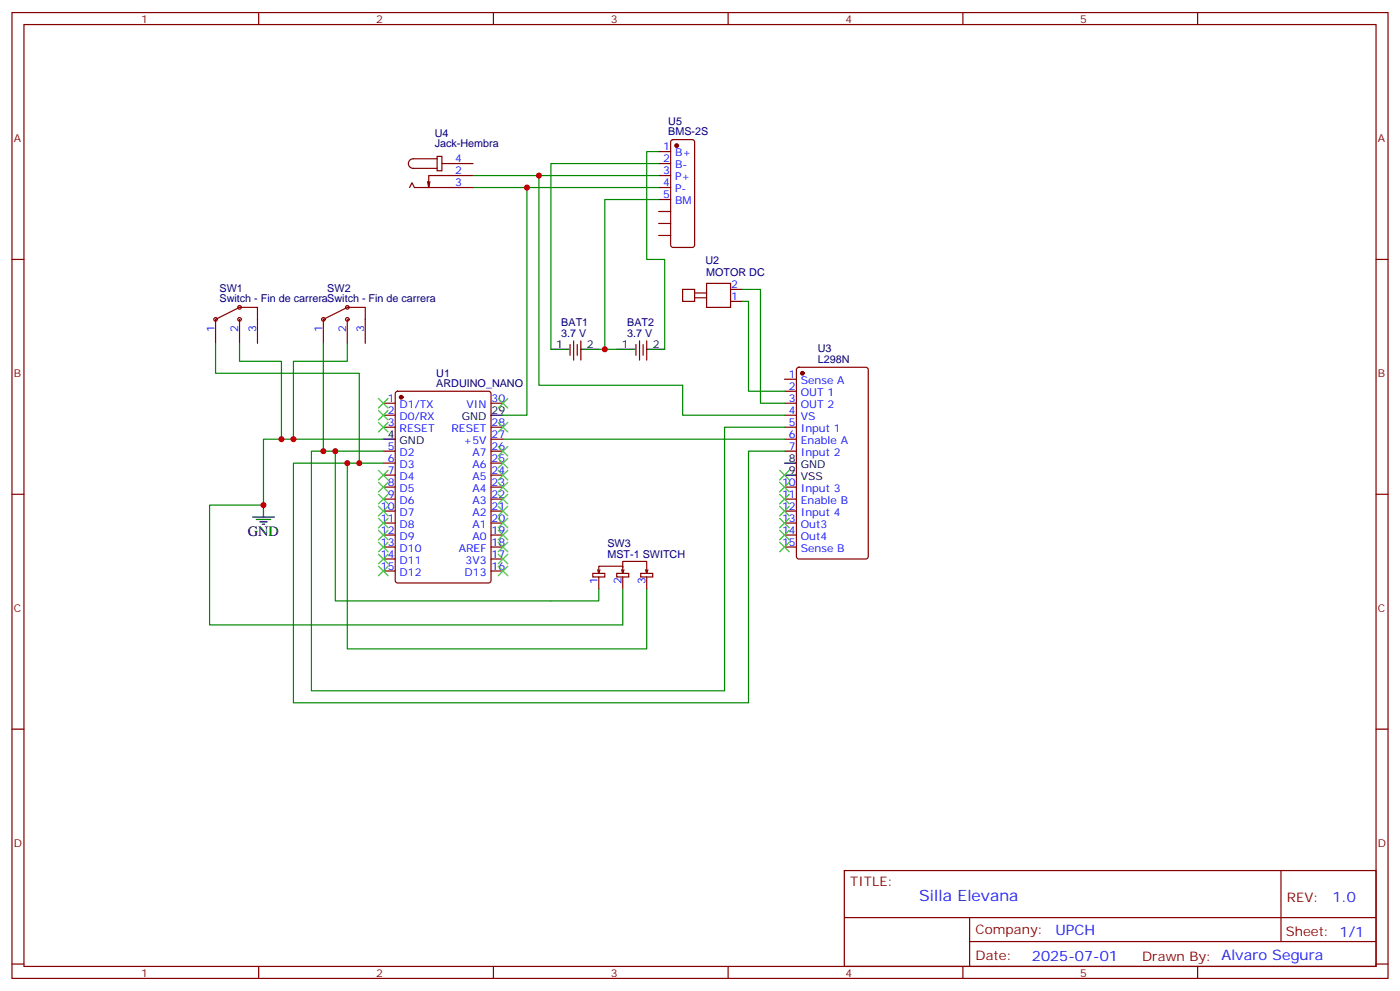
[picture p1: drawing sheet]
<svg xmlns="http://www.w3.org/2000/svg" width="412mm" height="292mm" viewBox="0 0 412 292" stroke-linecap="round" stroke-linejoin="round" font-family="sans-serif">
<g fill="none" stroke="#870000" stroke-width=".35">
<path d="M3.5 3.7h405.4v284.3h-405.4zM7.1 7.2h398.2v277.3h-398.2zM76.2 3.7v3.5M145.3 3.7v3.5M214.5 3.7v3.5M283.6 3.7v3.5M352.8 3.7v3.5M120.6 55.2l.8-1.4 .7 1.4h17.2M126.6 53.4l-.3 1.8M128.8 46h1.4v4.3h-1.4zM128.8 46.7h-7.1a1.41 1.41 0 0 0-1.4 1.5 1.41 1.41 0 0 0 1.4 1.4h7.1M130.2 48.2h9.1"/>
<path d="M139.3 51.7h-13v3.5l-.4-1.8M194 44.6h3.6M194 48.2h3.6M194 51.7h3.6M194 55.2h3.6M194 58.7h3.6M197.8 41.3l.5-.2h5.6l.5 .2 .2 .5v30.3l-.2 .5-.5 .2h-5.6l-.5-.2-.2-.5v-30.3zM3.5 76.4h3.6M194 62.3h3.6M194 65.8h3.6M194 69.3h3.6M405.3 76.4h3.6"/>
<path d="M63.5 94v7.1M70.6 94v7.1M75.8 94v7.1M95.2 94v7.1M102.3 94v7.1M107.6 94v7.1M215.2 88.7h3.5M215.2 85.2h3.5M112.9 118.7h3.5M116.7 115.4l.4-.2h26.8l.7 .4v55.3l-.4 .7h-27.1l-.6-.4-.1-55.3zM144.6 118.7h3.6M167.9 101.4v3.2"/>
<path d="M169 100.4v5.6M170 101.4v3.2M171.1 100.4v5.6M187.3 101.4v3.2M188.4 100.4v5.6M189.4 101.4v3.2M190.5 100.4v5.6M231.1 118.7h3.5M231.1 111.7h3.5M231.1 115.2h3.5M234.8 108.3l.5-.2h19.8l.6 .5 .1 55.3-.5 .6-20 .1-.6-.5-.1-55.3zM112.9 122.2h3.5"/>
<path d="M112.9 125.8h3.5M112.9 132.8h3.5M112.9 136.3h3.5M112.9 139.9h3.5M144.6 125.8h3.6M144.6 132.8h3.6M144.6 136.3h3.6M144.6 139.9h3.6M144.6 129.3h3.6M231.1 122.2h3.5M231.1 125.8h3.5M231.1 132.8h3.5"/>
<path d="M231.1 129.3h3.5M3.5 145.5h3.6M112.9 143.4h3.5M112.9 146.9h3.5M112.9 150.5h3.5M112.9 154h3.5M112.9 157.5h3.5M144.6 143.4h3.6M144.6 146.9h3.6M144.6 150.5h3.6M144.6 154h3.6M144.6 157.5h3.6"/>
<path d="M231.1 143.4h3.5M231.1 146.9h3.5M231.1 150.5h3.5M231.1 154h3.5M231.1 157.5h3.5M405.3 145.5h3.6M112.9 161h3.5M112.9 164.6h3.5M112.9 168.1h3.5M144.6 161h3.6M144.6 164.6h3.6M144.6 168.1h3.6"/>
<path d="M174.6 168.8h3.6v1.1h-3.6zM176 167.7l.4 1.1M176.4 168.8v-2.1h7v2.1M176.4 169.9v3.5M176.7 167.7l-.3 1.1M181.7 168.8h3.5v1.1h-3.5zM183.1 167.7l.3 1.1M183.4 167v-1.7h7.1v3.5M183.4 169.9v3.5M183.8 167.7l-.4 1.1M188.7 168.8h3.6v1.1h-3.6zM190.1 167.7l.4 1.1"/>
<path d="M190.5 169.9v3.5M190.9 167.7l-.4 1.1M231.1 161h3.5M3.5 214.7h3.6M405.3 214.7h3.6M248.7 256.3h156.6v28.2h-156.6zM377.3 256.3v20.9M248.7 270.1h156.5M285.6 277.2h119.6M285.6 270.1v14.2M3.5 283.8h3.6M76.2 284.5v3.5"/>
<path d="M145.3 284.5v3.5M214.5 284.5v3.5M283.6 284.5v3.5M352.8 284.5v3.5M405.3 283.8h3.6"/>
</g>
<g fill="#870000" stroke="#870000" stroke-width=".35">
<circle cx="118.2" cy="116.9" r=".53"/>
<circle cx="236.4" cy="109.9" r=".53"/>
<circle cx="199.3" cy="42.9" r=".53"/>
</g>
<g fill="none" stroke="#000" stroke-width=".35">
<path d="M162.3 102.8h5.3M171.1 102.8h5.3M181.7 102.8h5.3M190.5 102.8h5.3M112.9 129.3h3.5M144.6 122.2h3.6M231.1 136.3h3.5M231.1 139.9h3.5M74.4 152.2h6.4M75.5 152.9h4.2M76.6 153.6h2.1M77.3 154.3h.7"/>
<path d="M77.6 148.7v3.5"/>
</g>
<g fill="none" stroke="#008700" stroke-width=".35">
<path d="M139.3 51.7h19.4M139.3 55.2h15.9M194 51.7h-35.3v61.7h42.4v8.8h30M194 58.7h-15.8v44.1M194 44.6h-3.5v31.8h5.3v26.4M194 48.2h-31.7v54.6M194 55.2h-38.8v67h-7M218.7 88.7h1.8v26.5h10.6M218.7 85.2h5.3v33.5h7.1M63.5 101.1v8.8h31.7v22.9M70.6 101.1v5.3h12.3v22.9M95.2 101.1v8.8h10.6v26.4"/>
<path d="M102.3 101.1v5.3h-15.9v22.9M176.4 102.8h5.3M112.9 129.3h-35.3v19.4h-15.9v35.3h121.7v-10.6M112.9 136.3h-10.6v54.7h88.2v-17.6M112.9 132.8h-14.1v44.1h77.6v-3.5M148.2 129.3h82.9M231.1 125.8h-17.7v77.6h-121.7v-70.6h7.1M231.1 132.8h-10.6v74.1h-134.1v-70.6h15.9"/>
</g>
<path d="M201.1 85.2h3.5v3.5h-3.5zM204.6 87.7h3.5M204.6 86.3h3.5M208.1 83.4h7.1v7.1h-7.1z" fill="none" stroke="#800000" stroke-width=".35"/>
<g fill="none" stroke="#3c3" stroke-width=".35">
<path d="M111.5 117.3l2.8 2.8M114.3 117.3l-2.8 2.8M146.8 117.3l2.8 2.8M149.6 117.3l-2.8 2.8M111.5 138.5l2.8 2.8M111.5 124.4l2.8 2.8M111.5 120.8l2.8 2.8M114.3 138.5l-2.8 2.8M114.3 124.4l-2.8 2.8M114.3 120.8l-2.8 2.8M146.8 124.4l2.8 2.8M146.8 131.4l2.8 2.8"/>
<path d="M146.8 134.9l2.8 2.9M146.8 138.5l2.8 2.8M149.6 124.4l-2.8 2.8M149.6 131.4l-2.8 2.8M149.6 134.9l-2.8 2.9M149.6 138.5l-2.8 2.8M229.7 138.5l2.8 2.8M232.5 138.5l-2.8 2.8M111.5 159.6l2.8 2.9M111.5 156.1l2.8 2.8M111.5 152.6l2.8 2.8M111.5 149l2.8 2.9"/>
<path d="M111.5 145.5l2.8 2.8M111.5 142l2.8 2.8M114.3 159.6l-2.8 2.9M114.3 156.1l-2.8 2.8M114.3 152.6l-2.8 2.8M114.3 149l-2.8 2.9M114.3 145.5l-2.8 2.8M114.3 142l-2.8 2.8M146.8 142l2.8 2.8M146.8 145.5l2.8 2.8M146.8 149l2.8 2.9M146.8 152.6l2.8 2.8"/>
<path d="M146.8 156.1l2.8 2.8M146.8 159.6l2.8 2.9M149.6 142l-2.8 2.8M149.6 145.5l-2.8 2.8M149.6 149l-2.8 2.9M149.6 152.6l-2.8 2.8M149.6 156.1l-2.8 2.8M149.6 159.6l-2.8 2.9M229.7 142l2.8 2.8M229.7 145.5l2.8 2.8M229.7 149l2.8 2.9M229.7 152.6l2.8 2.8"/>
<path d="M229.7 156.1l2.8 2.8M229.7 159.6l2.8 2.9M232.5 142l-2.8 2.8M232.5 145.5l-2.8 2.8M232.5 149l-2.8 2.9M232.5 152.6l-2.8 2.8M232.5 156.1l-2.8 2.8M232.5 159.6l-2.8 2.9M111.5 166.7l2.8 2.8M111.5 163.2l2.8 2.8M114.3 166.7l-2.8 2.8M114.3 163.2l-2.8 2.8"/>
<path d="M146.8 163.2l2.8 2.8M146.8 166.7l2.8 2.8M149.6 163.2l-2.8 2.8M149.6 166.7l-2.8 2.8"/>
</g>
<g fill="none" stroke="#900" stroke-width=".35">
<path d="M63.5 94l7.1-3.5h5.2v3.5M95.2 94l7.1-3.5h5.3v3.5"/>
<circle cx="63.5" cy="94" r=".53"/>
<circle cx="70.6" cy="90.5" r=".53"/>
<circle cx="70.6" cy="94" r=".53"/>
<circle cx="95.2" cy="94" r=".53"/>
<circle cx="102.3" cy="94" r=".53"/>
<circle cx="102.3" cy="90.5" r=".53"/>
</g>
<g fill="#c00">
<circle cx="77.6" cy="148.7" r=".88"/>
<circle cx="98.8" cy="132.8" r=".88"/>
<circle cx="102.3" cy="136.3" r=".88"/>
<circle cx="95.3" cy="132.8" r=".88"/>
<circle cx="105.8" cy="136.3" r=".88"/>
<circle cx="82.9" cy="129.3" r=".88"/>
<circle cx="86.4" cy="129.3" r=".88"/>
<circle cx="178.2" cy="102.8" r=".88"/>
<circle cx="158.8" cy="51.7" r=".88"/>
<circle cx="155.2" cy="55.2" r=".88"/>
</g>
<text font-size="4.6" fill="#00f" x="270.8" y="265.3">Silla Elevana</text>
<text font-size="4.2" x="73" y="157.9">GND</text>
<g font-size="4.2" fill="#00f">
<text x="392.5" y="265.6">1.0</text>
<text x="310.9" y="275.1">UPCH</text>
<text x="304" y="282.9">2025-07-01</text>
</g>
<g font-size="3.9" fill="#800">
<text x="250.5" y="260.9">TITLE:</text>
<text x="379.1" y="265.6">REV:</text>
<text x="287.4" y="275.1">Company:</text>
<text x="378.7" y="275.7">Sheet: 1/1</text>
<text x="287.4" y="282.8">Date:</text>
<text x="336.4" y="282.8">Drawn By: Alvaro Segura</text>
</g>
<g font-size="3.2" fill="#800">
<text x="41.6" y="6.7">1</text>
<text x="110.8" y="6.7">2</text>
<text x="179.9" y="6.7">3</text>
<text x="249.1" y="6.7">4</text>
<text x="318.2" y="6.7">5</text>
<text x="4.1" y="41.8">A</text>
<text x="405.9" y="41.8">A</text>
<text x="4.1" y="110.9">B</text>
<text x="405.9" y="110.9">B</text>
<text x="4.1" y="180.1">C</text>
<text x="405.9" y="180.1">C</text>
<text x="4.1" y="249.2">D</text>
<text x="405.9" y="249.2">D</text>
<text x="41.6" y="287.5">1</text>
<text x="110.8" y="287.5">2</text>
<text x="179.9" y="287.5">3</text>
<text x="249.1" y="287.5">4</text>
<text x="318.2" y="287.5">5</text>
</g>
<g font-size="3.2" fill="#000080">
<text x="128.1" y="40.2">U4</text>
<text x="196.9" y="39.9">BMS-2S</text>
<text x="196.9" y="36.7">U5</text>
<text x="128.1" y="43.4">Jack-Hembra</text>
<text x="207.8" y="77.6">U2</text>
<text x="208" y="81.1">MOTOR DC</text>
<text x="64.7" y="88.9">Switch - Fin de carreraSwitch - Fin de carrera</text>
<text x="64.7" y="85.8">SW1</text>
<text x="96.4" y="85.8">SW2</text>
<text x="165.3" y="99.3">3.7 V</text>
<text x="165.3" y="96.1">BAT1</text>
<text x="184.7" y="99.3">3.7 V</text>
<text x="184.7" y="96.1">BAT2</text>
<text x="240.9" y="107">L298N</text>
<text x="240.9" y="103.7">U3</text>
<text x="128.5" y="111.1">U1</text>
<text x="128.5" y="114">ARDUINO_NANO</text>
<text x="178.9" y="161.1">SW3</text>
<text x="178.9" y="164.2">MST-1 SWITCH</text>
</g>
<g font-size="3.2" fill="#00f">
<text x="134.1" y="47.8">4</text>
<text x="195.4" y="44.3">1</text>
<text x="195.4" y="47.8">2</text>
<text x="198.9" y="46">B+</text>
<text x="134.1" y="51.3">2</text>
<text x="195.4" y="51.3">3</text>
<text x="198.9" y="49.6">B-</text>
<text x="198.9" y="53.1">P+</text>
<text x="134.1" y="54.9">3</text>
<text x="195.4" y="54.9">4</text>
<text x="195.4" y="58.4">5</text>
<text x="198.9" y="56.6">P-</text>
<text x="198.9" y="60.1">BM</text>
<text x="215.4" y="88.4">1</text>
<text x="215.4" y="84.8">2</text>
<text x="63.1" y="97.8" transform="rotate(-90 63.1 97.8)">1</text>
<text x="70.2" y="97.8" transform="rotate(-90 70.2 97.8)">2</text>
<text x="75.5" y="97.8" transform="rotate(-90 75.5 97.8)">3</text>
<text x="94.9" y="97.8" transform="rotate(-90 94.9 97.8)">1</text>
<text x="102" y="97.8" transform="rotate(-90 102 97.8)">2</text>
<text x="107.2" y="97.8" transform="rotate(-90 107.2 97.8)">3</text>
<text x="232.4" y="111.3">1</text>
<text x="235.9" y="113.1">Sense A</text>
<text x="114.2" y="118.4">1</text>
<text x="144.8" y="118.4">30</text>
<text x="232.4" y="114.8">2</text>
<text x="232.4" y="118.4">3</text>
<text x="235.9" y="116.6">OUT 1</text>
<text x="114.2" y="121.9">2</text>
<text x="114.2" y="125.4">3</text>
<text x="117.7" y="120.1">D1/TX</text>
<text x="117.7" y="123.6">D0/RX</text>
<text x="137.5" y="120.1">VIN</text>
<text x="144.8" y="125.4">28</text>
<text x="232.4" y="121.9">4</text>
<text x="232.4" y="125.4">5</text>
<text x="235.9" y="120.1">OUT 2</text>
<text x="235.9" y="123.6">VS</text>
<text x="117.7" y="127.2">RESET</text>
<text x="133" y="127.2">RESET</text>
<text x="136.6" y="130.7">+5V</text>
<text x="144.8" y="128.9">27</text>
<text x="232.4" y="128.9">6</text>
<text x="235.9" y="127.2">Input 1</text>
<text x="235.9" y="130.7">Enable A</text>
<text x="114.2" y="132.5">5</text>
<text x="114.2" y="136">6</text>
<text x="117.7" y="134.2">D2</text>
<text x="117.7" y="137.8">D3</text>
<text x="139.1" y="137.8">A6</text>
<text x="139.1" y="134.2">A7</text>
<text x="144.8" y="136">25</text>
<text x="144.8" y="132.5">26</text>
<text x="232.4" y="132.5">7</text>
<text x="235.9" y="134.2">Input 2</text>
<text x="114.2" y="139.5">7</text>
<text x="114.2" y="143.1">8</text>
<text x="117.7" y="141.3">D4</text>
<text x="139.1" y="141.3">A5</text>
<text x="144.8" y="143.1">23</text>
<text x="144.8" y="139.5">24</text>
<text x="230.4" y="143.1">10</text>
<text x="114.2" y="146.6">9</text>
<text x="117.7" y="144.8">D5</text>
<text x="117.7" y="148.3">D6</text>
<text x="139.1" y="148.3">A3</text>
<text x="139.1" y="144.8">A4</text>
<text x="144.8" y="146.6">22</text>
<text x="230.4" y="146.6">11</text>
<text x="235.9" y="144.8">Input 3</text>
<text x="235.9" y="148.3">Enable B</text>
<text x="112.2" y="150.1">10</text>
<text x="112.2" y="153.6">11</text>
<text x="117.7" y="151.9">D7</text>
<text x="117.7" y="155.4">D8</text>
<text x="139.1" y="155.4">A1</text>
<text x="139.1" y="151.9">A2</text>
<text x="144.8" y="153.6">20</text>
<text x="144.8" y="150.1">21</text>
<text x="230.4" y="150.1">12</text>
<text x="230.4" y="153.6">13</text>
<text x="235.9" y="151.9">Input 4</text>
<text x="235.9" y="155.4">Out3</text>
<text x="112.2" y="157.2">12</text>
<text x="112.2" y="160.7">13</text>
<text x="117.7" y="158.9">D9</text>
<text x="139.1" y="158.9">A0</text>
<text x="144.8" y="160.7">18</text>
<text x="144.8" y="157.2">19</text>
<text x="230.4" y="157.2">14</text>
<text x="230.4" y="160.7">15</text>
<text x="235.9" y="158.9">Out4</text>
<text x="112.2" y="164.2">14</text>
<text x="112.2" y="167.7">15</text>
<text x="117.7" y="162.5">D10</text>
<text x="117.7" y="166">D11</text>
<text x="135.1" y="162.5">AREF</text>
<text x="137.1" y="166">3V3</text>
<text x="144.8" y="167.7">16</text>
<text x="144.8" y="164.2">17</text>
<text x="235.9" y="162.5">Sense B</text>
<text x="117.7" y="169.5">D12</text>
<text x="136.9" y="169.5">D13</text>
<text x="176" y="172.1" transform="rotate(-90 176 172.1)">1</text>
<text x="183.1" y="172.1" transform="rotate(-90 183.1 172.1)">2</text>
<text x="190.1" y="172.1" transform="rotate(-90 190.1 172.1)">3</text>
</g>
<g font-size="3.2">
<text x="163.8" y="102.5">1</text>
<text x="172.9" y="102.5">2</text>
<text x="183.2" y="102.5">1</text>
<text x="192.3" y="102.5">2</text>
<text x="136.1" y="123.6">GND</text>
<text x="144.8" y="121.9">29</text>
<text x="114.2" y="128.9">4</text>
<text x="117.7" y="130.7">GND</text>
<text x="232.4" y="136">8</text>
<text x="235.9" y="137.8">GND</text>
<text x="232.4" y="139.5">9</text>
<text x="235.9" y="141.3">VSS</text>
</g>
</svg>
